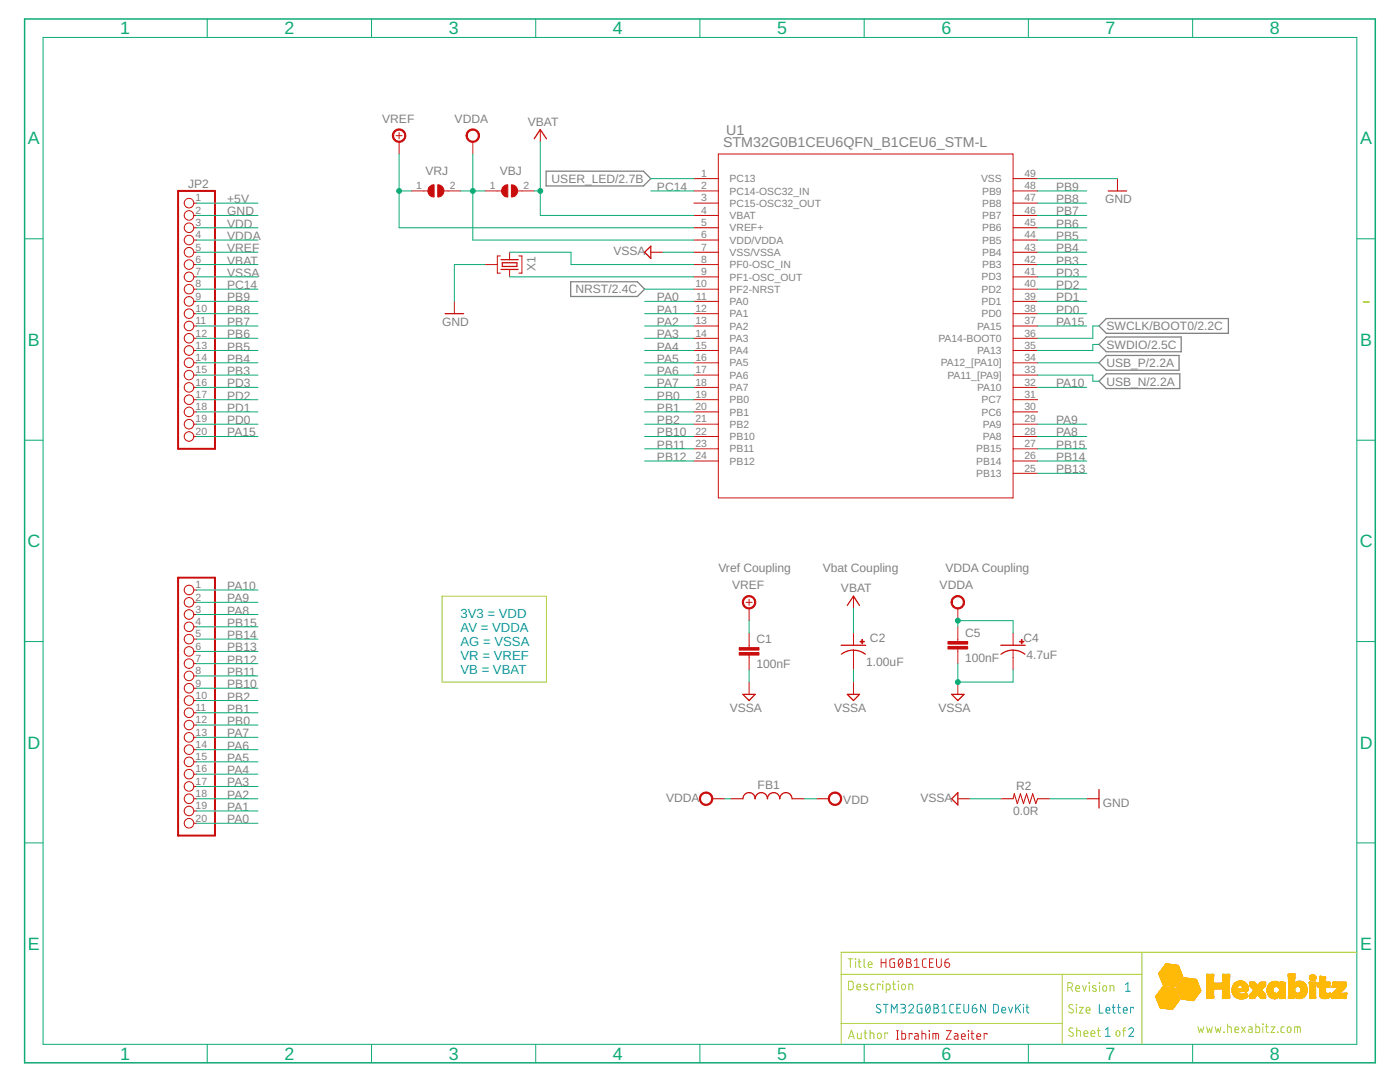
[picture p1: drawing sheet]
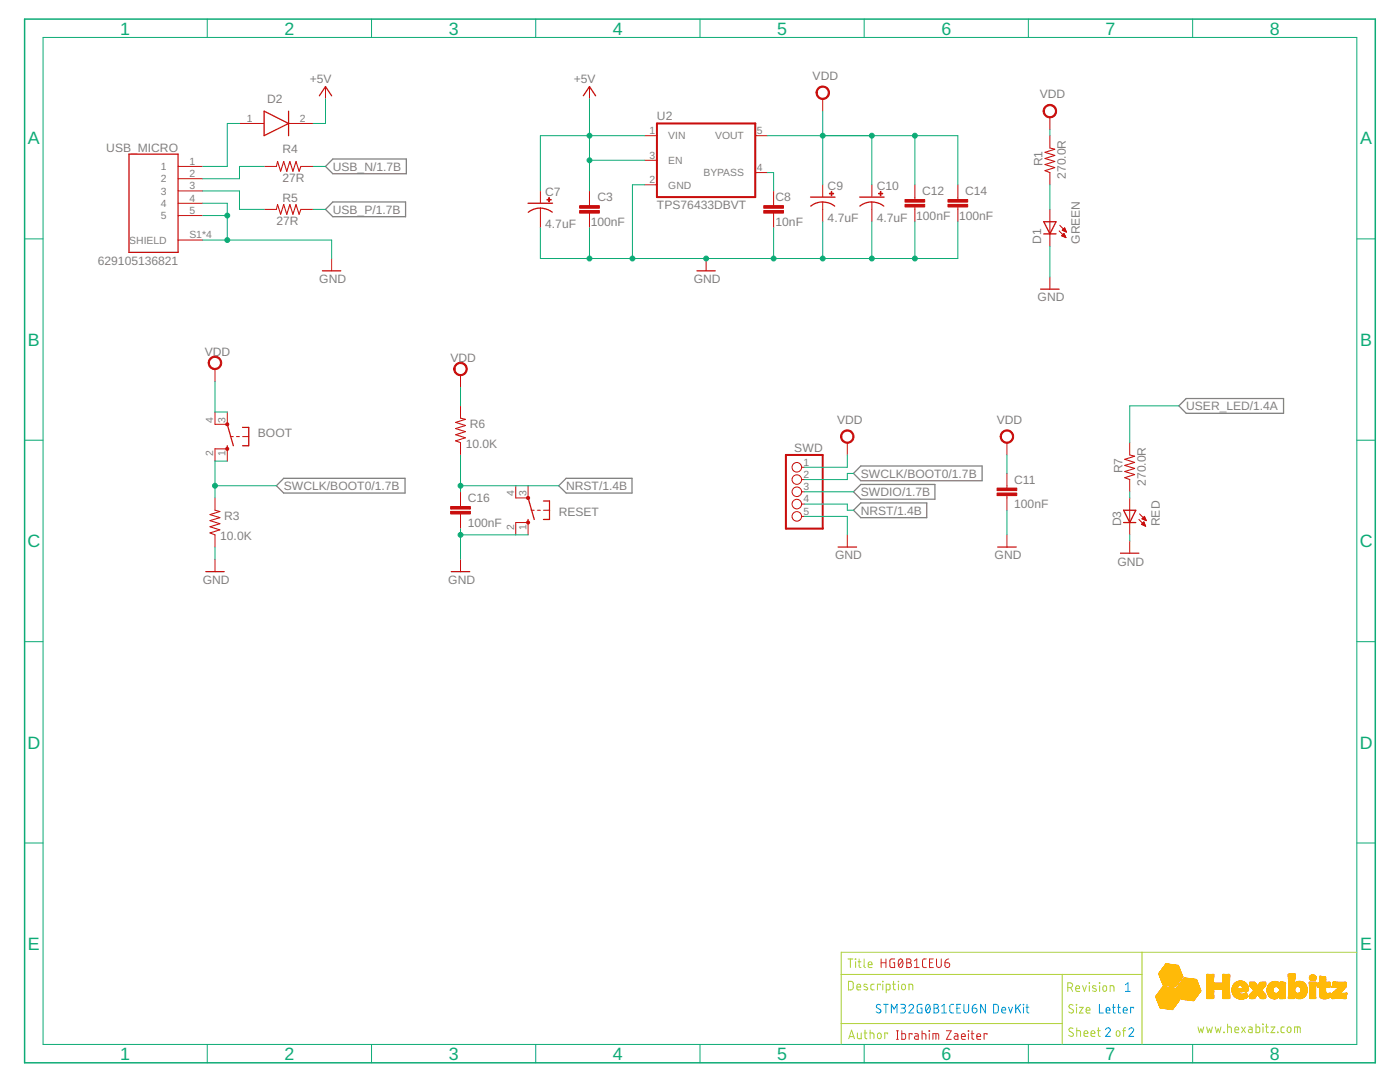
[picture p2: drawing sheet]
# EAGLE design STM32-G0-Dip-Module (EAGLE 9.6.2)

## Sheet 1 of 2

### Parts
C1  100nF  C-0603  [C-0603]
C2  1.00uF  C-0805-POL  [C-0805-POL]
C4  4.7uF  C-0805-POL  [C-0805-POL]
C5  100nF  C-0603  [C-0603]
FB1  FB-TDK_MMZ1608Y300B  [FB-TDK_MMZ1608Y300B]
JP1  PINHD-1X20  [1X20]
JP2  PINHD-1X20  [1X20]
R2  0.0R  R-0603  [R-0603]
U1  STM32G0B1CEU6QFN_B1CEU6_STM-L  [QFN_B1CEU6_STM-L]
VBJ  SJ  [SJ]
VRJ  SJ  [SJ]
X1  XTALL_CSTCE8M00G52  [XTALL_CSTCE8M00G52]

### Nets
+5V: JP2.1 ; also sheet 2
CRYSTAL_N: U1.8(PF0-OSC_IN) X1.P$1
CRYSTAL_P: U1.9(PF1-OSC_OUT) X1.P$3
GND: JP2.2 R2.1 U1.49(VSS) X1.P$2 ; also sheet 2
NRST: U1.10(PF2-NRST) ; also sheet 2
PA0: JP1.20 U1.11(PA0)
PA1: JP1.19 U1.12(PA1)
PA2: JP1.18 U1.13(PA2)
PA3: JP1.17 U1.14(PA3)
PA4: JP1.16 U1.15(PA4)
PA5: JP1.15 U1.16(PA5)
PA6: JP1.14 U1.17(PA6)
PA7: JP1.13 U1.18(PA7)
PA8: JP1.3 U1.28(PA8)
PA9: JP1.2 U1.29(PA9)
PA10: JP1.1 U1.32(PA10)
PA15: JP2.20 U1.37(PA15)
PB0: JP1.12 U1.19(PB0)
PB1: JP1.11 U1.20(PB1)
PB2: JP1.10 U1.21(PB2)
PB3: JP2.15 U1.42(PB3)
PB4: JP2.14 U1.43(PB4)
PB5: JP2.13 U1.44(PB5)
PB6: JP2.12 U1.45(PB6)
PB7: JP2.11 U1.46(PB7)
PB8: JP2.10 U1.47(PB8)
PB9: JP2.9 U1.48(PB9)
PB10: JP1.9 U1.22(PB10)
PB11: JP1.8 U1.23(PB11)
PB12: JP1.7 U1.24(PB12)
PB13: JP1.6 U1.25(PB13)
PB14: JP1.5 U1.26(PB14)
PB15: JP1.4 U1.27(PB15)
PC14: JP2.8 U1.2(PC14-OSC32_IN)
PD0: JP2.19 U1.38(PD0)
PD1: JP2.18 U1.39(PD1)
PD2: JP2.17 U1.40(PD2)
PD3: JP2.16 U1.41(PD3)
SWCLK/BOOT0: U1.36(PA14-BOOT0) ; also sheet 2
SWDIO: U1.35(PA13) ; also sheet 2
USB_N [diff pairs]: U1.33(PA11_[PA9]) ; also sheet 2
USB_P [diff pairs]: U1.34(PA12_[PA10]) ; also sheet 2
USER_LED: U1.1(PC13) ; also sheet 2
VBAT: C2.1(+) JP2.6 U1.4(VBAT) VBJ.2
VDD: FB1.2 JP2.3 ; also sheet 2
VDDA: C4.1(+) C5.1 FB1.1 JP2.4 U1.6(VDD/VDDA) VBJ.1 VRJ.2
VREF: C1.1 JP2.5 U1.5(VREF+) VRJ.1
VSSA: C1.2 C2.2(-) C4.2(-) C5.2 JP2.7 R2.2 U1.7(VSS/VSSA)
Unconnected: U1.3(PC15-OSC32_OUT) U1.30(PC6) U1.31(PC7)

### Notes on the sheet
- C:/Users/Admin/Desktop/logodraft.bmp
- Vref Coupling | Vbat Coupling | VDDA Coupling
- 3V3 = VDD
  AV = VDDA
  AG = VSSA
  VR = VREF
  VB = VBAT
- Title | HG0B1CEU6
- Description | Revision | 1
- STM32G0B1CEU6N DevKit
- Size | Letter
- www.hexabitz.com
- Author | Ibrahim Zaeiter | Sheet   of | 1 | 2

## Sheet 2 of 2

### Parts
BOOT  10-XX  [B3F-10XX]
C3  100nF  C-0603  [C-0603]
C7  4.7uF  C-0805-POL  [C-0805-POL]
C8  10nF  C-0603  [C-0603]
C9  4.7uF  C-0805-POL  [C-0805-POL]
C10  4.7uF  C-0805-POL  [C-0805-POL]
C11  100nF  C-0603  [C-0603]
C12  100nF  C-0603  [C-0603]
C14  100nF  C-0603  [C-0603]
C16  100nF  C-0603  [C-0603]
D1  GREEN  VLMS1300-GS08  [VLMS1300-GS08]
D2  FSM17PL-TP  [FSM17PL-TP]
D3  RED  VLMS1300-GS08  [VLMS1300-GS08]
R1  270.0R  R-0603  [R-0603]
R3  10.0K  R-0603  [R-0603]
R4  27R  R-0603  [R-0603]
R5  27R  R-0603  [R-0603]
R6  10.0K  R-0603  [R-0603]
R7  270.0R  R-0603  [R-0603]
RESET  10-XX  [B3F-10XX]
SWD  PINHD-1X5/90  [1X05/90]
U2  TPS76433DBVT  [SOT25]
USB_MICRO  629105136821  [WE_629105136821]

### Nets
+5V: C3.1 C7.1(+) D2.2(K) U2.1(VIN) U2.3(EN) ; also sheet 1
D_N [diff pairs]: R4.2 USB_MICRO.2
D_P [diff pairs]: R5.2 USB_MICRO.3
GND: C3.2 C7.2(-) C8.2 C9.2(-) C10.2(-) C11.2 C12.2 C14.2 C16.2 D1.C D3.C R3.1 RESET.1(S) RESET.2(S1) SWD.5 U2.2(GND) USB_MICRO.4 USB_MICRO.5 USB_MICRO.S1(SHIELD) USB_MICRO.S2(SHIELD) USB_MICRO.S3(SHIELD) USB_MICRO.S4(SHIELD) ; also sheet 1
N$1: D2.1(A) USB_MICRO.1
N$2: D3.A R7.1
N$4: D1.A R1.1
N$9: C8.1 U2.4(BYPASS)
NRST: C16.1 R6.1 RESET.3(P) RESET.4(P1) SWD.4 ; also sheet 1
SWCLK/BOOT0: BOOT.1(S) BOOT.2(S1) R3.2 SWD.2 ; also sheet 1
SWDIO: SWD.3 ; also sheet 1
USB_N [diff pairs]: R4.1 ; also sheet 1
USB_P [diff pairs]: R5.1 ; also sheet 1
USER_LED: R7.2 ; also sheet 1
VDD: BOOT.3(P) BOOT.4(P1) C9.1(+) C10.1(+) C11.1 C12.1 C14.1 R1.2 R6.2 SWD.1 U2.5(VOUT) ; also sheet 1

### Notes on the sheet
- Title | HG0B1CEU6
- Description | Revision | 1
- STM32G0B1CEU6N DevKit
- Size | Letter
- www.hexabitz.com
- Author | Ibrahim Zaeiter | Sheet   of | 2 | 2

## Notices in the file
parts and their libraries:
HEXABITZ_ICs: COPYRIGHT: Copyright (C) 2021 Ultra Librarian. All rights reserved.
